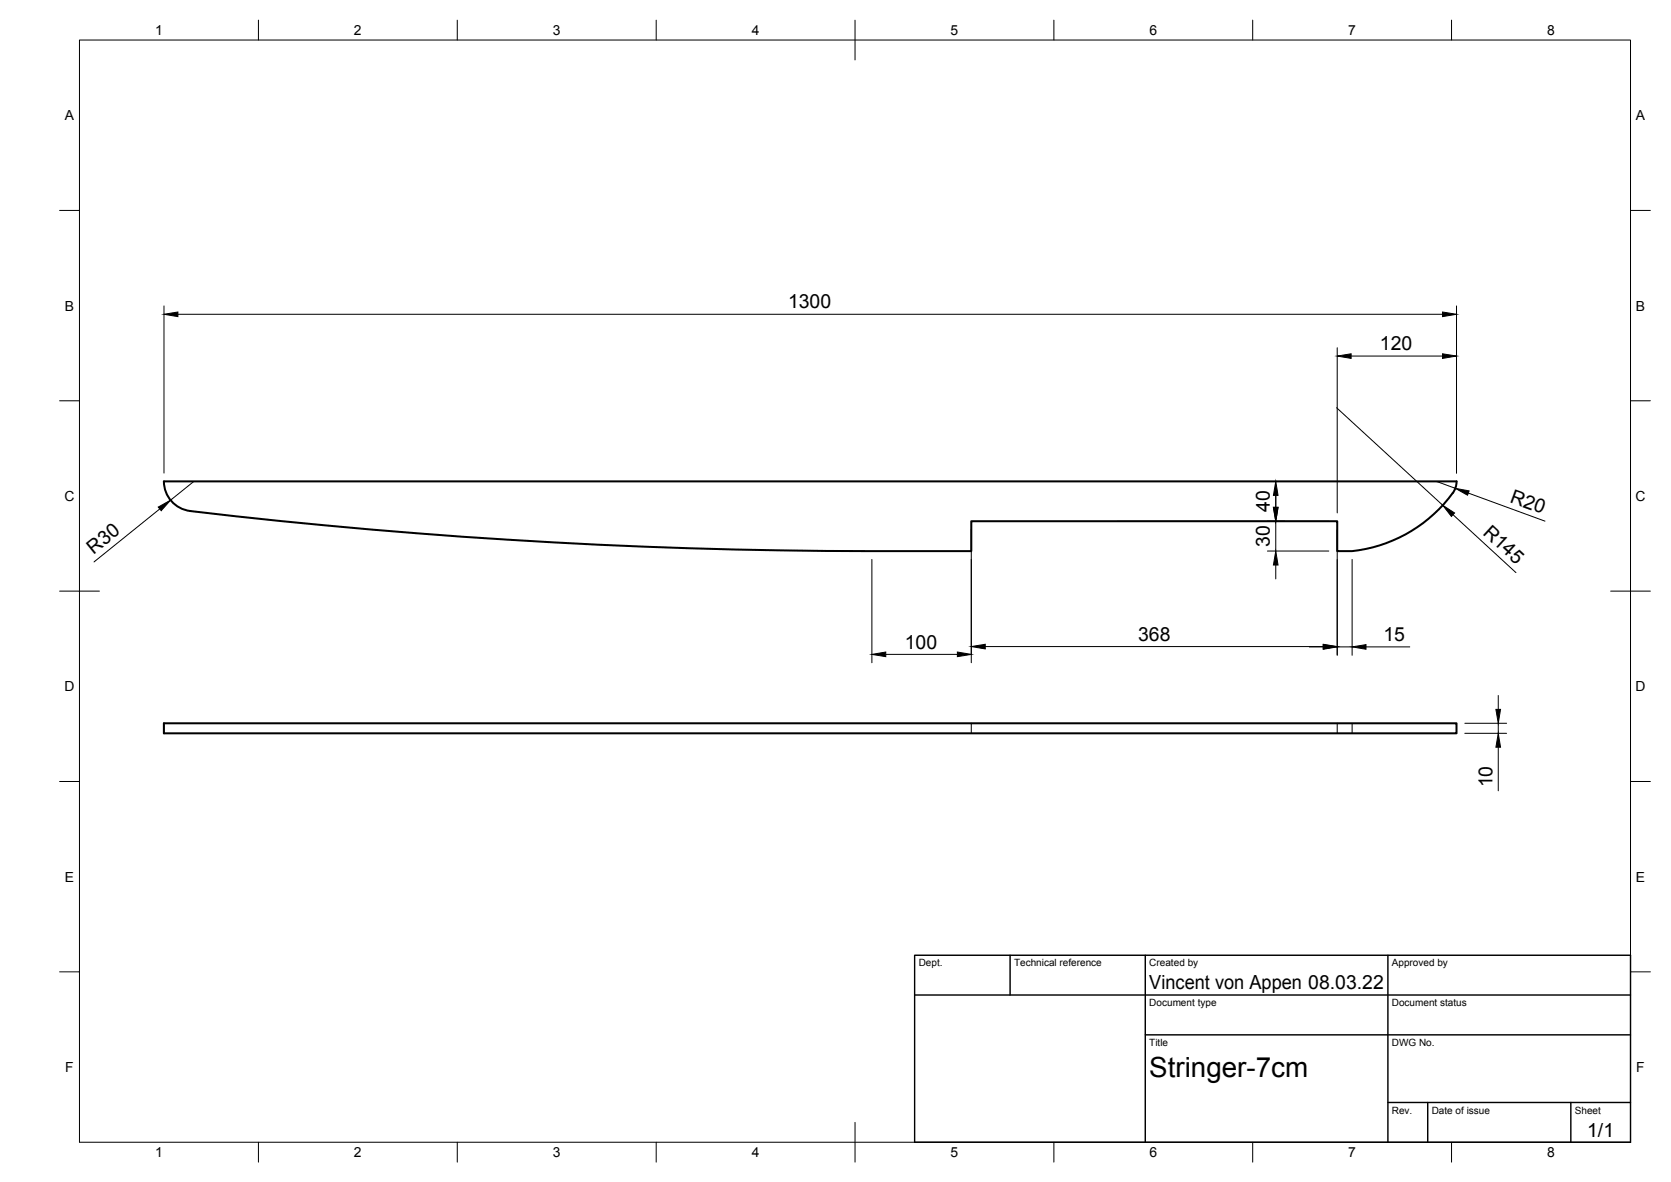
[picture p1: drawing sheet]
<svg xmlns="http://www.w3.org/2000/svg" width="420mm" height="297mm" viewBox="0 0 420 297" stroke-linecap="round" stroke-linejoin="round" font-family="sans-serif">
<!-- layer: Visible -->
<path d="M41.2 121h325l-.2 1.5a26.8 26.8 0 0 1-8.2 9 36.6 36.6 0 0 1-17.8 7h-3.8v-7.5h-92v7.5a1542 1542 0 0 1-150.8-5.4 1158.3 1158.3 0 0 1-46.6-4.9 7.5 7.5 0 0 1-5.6-7.2zM41.2 181.8h325v2.5h-325z" fill="none" stroke="#000" stroke-width=".51"/>
<!-- layer: Hidden -->
<path d="M244.2 181.8v2.5M336.2 181.8v2.5M340 181.8v2.5" fill="none" stroke="#000" stroke-width=".25"/>
<!-- layer: Border -->
<g fill="none" stroke="#000" stroke-width=".25">
<path d="M20 10.1h390v276.9h-390zM65 5.1v5M115 5.1v5M165 5.1v5M215 5.1v10M265 5.1v5M315 5.1v5M365 5.1v5M15 52.9h5M410 52.9h5M15 100.7h5M410 100.7h5"/>
<path d="M15 148.6h10M405 148.6h10M15 196.4h5M410 196.4h5M15 244.2h5M410 244.2h5M65 287v5M115 287v5M165 287v5M215 282.1v9.9M265 287v5M315 287v5"/>
<path d="M365 287v5"/>
</g>
<!-- layer: TitleBlock -->
<path d="M230 240.1h180v46.9h-180zM230 250h180M254 240.1v9.9M288 240.1v46.9M349 240.1v46.9M288 260.1h122M349 277.1h61M359 277.1v9.9M395 277.1v9.9" fill="none" stroke="#000" stroke-width=".36"/>
<!-- layer: Dimensions -->
<g fill="none" stroke="#000" stroke-width=".25">
<path d="M41.2 76.9v42M44.7 79h318M366.2 76.9v42M336.2 87.4v41.5M339.7 89.5h23M336.1 102.5l26.7 24.5M40.2 127.9l-16.6 13.3M48.7 121l-5.8 4.7M244.2 133.1v33.4M280.9 131h53.2M280.9 121h42M318.7 138.5h15.4"/>
<path d="M320.8 124v3.5M320.8 131v7.5M336.2 133.1v31.6M361.2 121l4.7 1.7M365.3 129.3l15.9 14.6M369.2 123.9l19.3 7.1M219.2 140.6v25.9M320.8 142v3.5M340 140.6v24.1M222.7 164.5h18M247.7 162.5h85M329.2 162.6h3.5"/>
<path d="M336.2 162.6h3.8M343.5 162.6h11M376.7 174.8v3.5M368.3 181.8h10.5M368.3 184.3h10.5M376.7 181.8v2.5M376.7 187.8v10.9"/>
</g>
<g fill="#000" stroke="#000" stroke-width=".25">
<path d="M41.2 79l3.5-.6v1.2zM362.7 78.4l3.5 .6-3.5 .6zM336.2 89.5l3.5-.6v1.2zM362.7 88.9l3.5 .6-3.5 .6zM39.8 127.4l3.1-1.7-2.4 2.6zM320.2 127.5h1.2l-.6 3.5zM320.8 121l.6 3.5h-1.2zM362.8 127l2.9 1.9-.8 .9zM365.9 122.7l3.5 .7-.4 1zM320.8 138.5l.6 3.5h-1.2zM219.2 164.5l3.5-.6v1.1zM240.7 163.9l3.5 .6-3.5 .5z"/>
<path d="M244.2 162.5l3.5-.6v1.2zM332.7 161.9l3.5 .6-3.5 .6zM332.7 162l3.5 .6-3.5 .6zM340 162.6l3.5-.6v1.2zM376.1 178.3h1.2l-.6 3.5zM376.7 184.3l.6 3.5h-1.2z"/>
</g>
<text font-size="7" x="289" y="270.6">Stringer-7cm</text>
<g font-size="4.9">
<text x="198.1" y="77.5">1300</text>
<text x="347" y="88">120</text>
<text x="319.3" y="128.6" transform="rotate(-90 319.3 128.6)">40</text>
<text x="379.5" y="126.1" transform="rotate(20 379.5 126.1)">R20</text>
<text x="319.3" y="137.4" transform="rotate(-90 319.3 137.4)">30</text>
<text x="372.7" y="134.1" transform="rotate(43 372.7 134.1)">R145</text>
<text x="23.5" y="139.4" transform="rotate(-39 23.5 139.4)">R30</text>
<text x="286.2" y="161">368</text>
<text x="347.8" y="161.1">15</text>
<text x="227.5" y="163">100</text>
<text x="375.3" y="197.9" transform="rotate(-90 375.3 197.9)">10</text>
<text x="289" y="248.5">Vincent von Appen 08.03.22</text>
<text x="399.1" y="285.7">1/1</text>
</g>
<g font-size="3.5">
<text x="39" y="8.8">1</text>
<text x="89" y="8.8">2</text>
<text x="139" y="8.8">3</text>
<text x="189" y="8.8">4</text>
<text x="239" y="8.8">5</text>
<text x="289" y="8.8">6</text>
<text x="339" y="8.8">7</text>
<text x="389" y="8.8">8</text>
<text x="16.3" y="30.2">A</text>
<text x="411.3" y="30.2">A</text>
<text x="16.3" y="78">B</text>
<text x="411.3" y="78">B</text>
<text x="16.2" y="125.9">C</text>
<text x="411.2" y="125.9">C</text>
<text x="16.2" y="173.7">D</text>
<text x="411.2" y="173.7">D</text>
<text x="16.3" y="221.6">E</text>
<text x="411.3" y="221.6">E</text>
<text x="16.4" y="269.4">F</text>
<text x="411.4" y="269.4">F</text>
<text x="39" y="290.8">1</text>
<text x="89" y="290.8">2</text>
<text x="139" y="290.8">3</text>
<text x="189" y="290.8">4</text>
<text x="239" y="290.8">5</text>
<text x="289" y="290.8">6</text>
<text x="339" y="290.8">7</text>
<text x="389" y="290.8">8</text>
</g>
<g font-size="2.5">
<text x="231" y="242.9">Dept.</text>
<text x="255" y="242.9">Technical reference</text>
<text x="289" y="242.9">Created by</text>
<text x="350" y="242.9">Approved by</text>
<text x="289" y="252.8">Document type</text>
<text x="350" y="252.8">Document status</text>
<text x="289" y="262.9">Title</text>
<text x="350" y="262.9">DWG No.</text>
<text x="350" y="279.9">Rev.</text>
<text x="360" y="279.9">Date of issue</text>
<text x="396" y="279.9">Sheet</text>
</g>
</svg>
